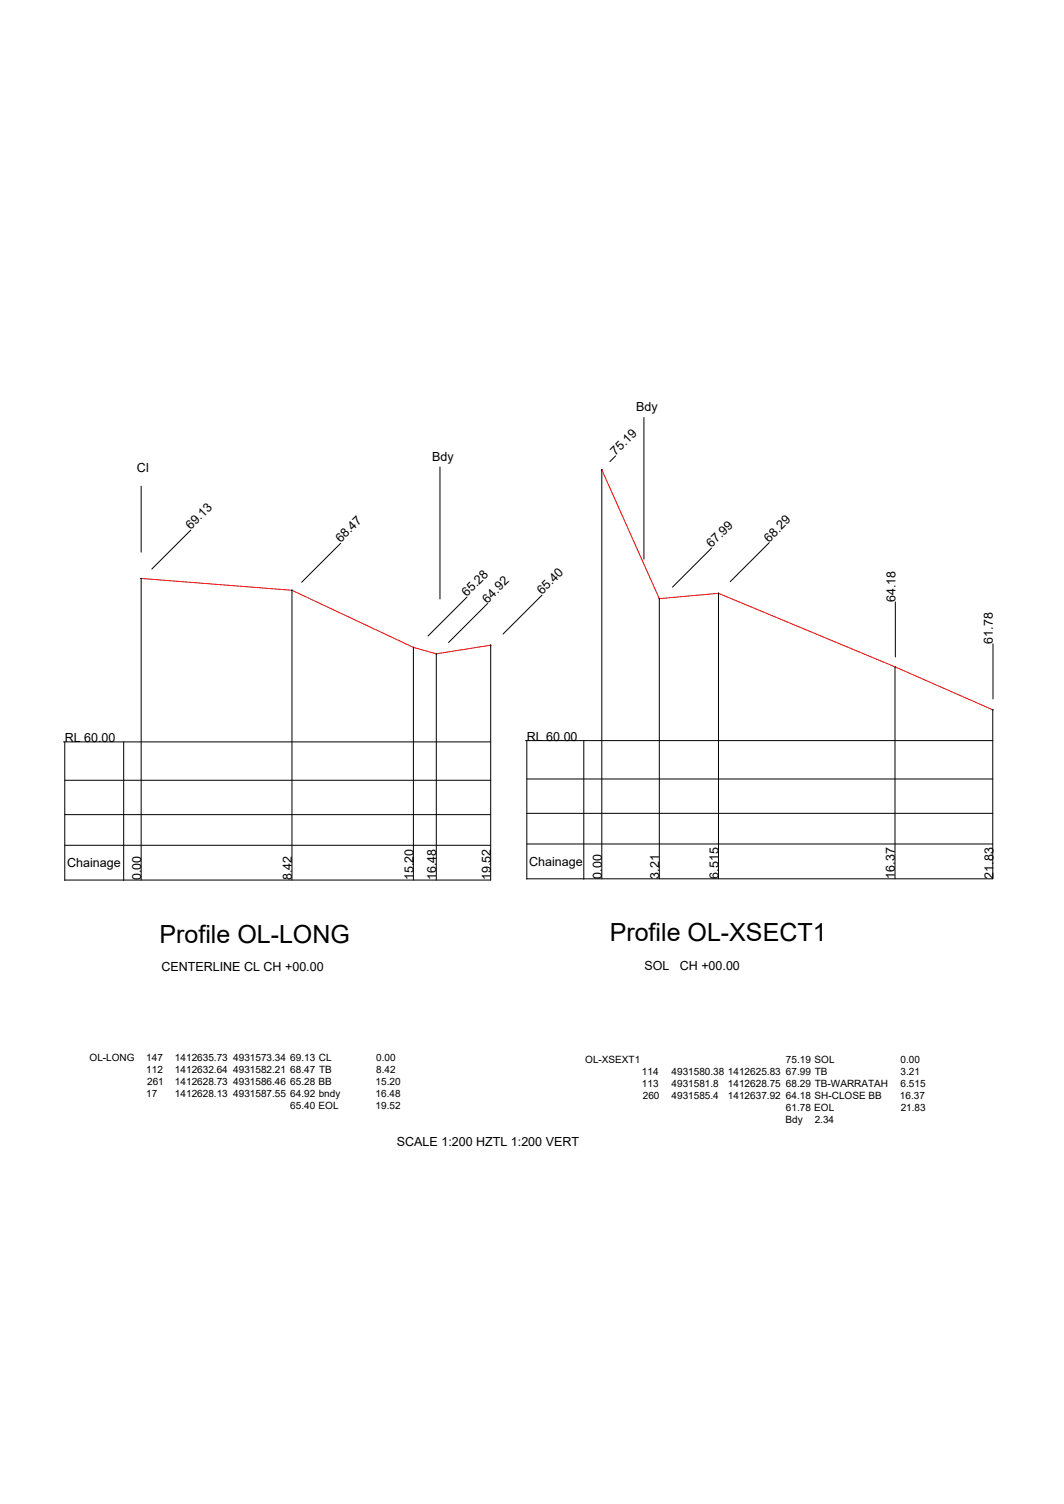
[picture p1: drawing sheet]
<svg xmlns="http://www.w3.org/2000/svg" width="297mm" height="420mm" viewBox="0 0 297 420" stroke-linecap="round" stroke-linejoin="round" font-family="sans-serif">
<!-- layer: 0 -->
<g fill="none" stroke="#000" stroke-width=".28">
<path d="M179.8 116.6v39.6M39.4 135.8v18.4M122.8 130.4v36.9M168 131.2v.1M168 131.2v114.3M171.9 127.4l-1.6 1.6M53.3 148.1l-10.9 10.9M95.1 151.8l-10.9 10.9M198.6 153.1l-10.9 10.9M214.8 151.6l-10.9 10.9M39.4 161.6h.1M39.4 161.6v84.3"/>
<path d="M81.5 164.9h.1M81.5 164.9v81M130.4 166.8l-10.9 10.9M136.1 168.6l-10.9 10.9M151.3 166.2l-10.9 10.9M184.1 167.2l-.1 .1M184.1 167.3v78.2M200.6 165.7v79.8M200.6 165.7v.1M250 168.2v15.4M277.2 179.9v15.4M115.4 180.8v.1"/>
<path d="M115.4 180.9v65M121.8 182.6v.1M121.8 182.7v63.2M136.9 180.2l.1 .1M137 180.2v65.7h-118.9M137 180.2l-.1 .1M249.9 186.3v59.2M249.9 186.3h-.1M277.1 198.3h.1M277.2 198.3v47.2h-130.1M277.2 198.3h-.1M17.7 207.3h119.3"/>
<path d="M18.1 218h118.9M18.1 207.3v38.7M34.5 207.3v38.7M146.7 206.9h130.5M147.1 217.6h130.1M147.1 206.9v38.7M163 206.9v38.7M18.1 236.1h118.9M18.1 227.6h118.9M147.1 235.8h130.1M147.1 227.2h130.1"/>
<circle cx="168" cy="131.2" r=".03"/>
<circle cx="39.4" cy="161.6" r=".03"/>
<circle cx="81.5" cy="164.9" r=".03"/>
<circle cx="184.1" cy="167.2" r=".03"/>
<circle cx="200.6" cy="165.7" r=".03"/>
<circle cx="115.4" cy="180.8" r=".03"/>
<circle cx="121.8" cy="182.6" r=".03"/>
<circle cx="137" cy="180.2" r=".03"/>
<circle cx="249.9" cy="186.3" r=".03"/>
<circle cx="277.1" cy="198.3" r=".03"/>
</g>
<path d="M168 131.2l16.1 36 16.5-1.5 49.3 20.6 27.3 12M39.4 161.6l42.1 3.3 33.9 16 6.4 1.8 15.2-2.5" fill="none" stroke="#f00" stroke-width=".28"/>
<g font-size="7">
<text x="44.5" y="263.3">Profile OL-LONG</text>
<text x="170.2" y="263">Profile OL-XSECT1</text>
</g>
<g font-size="3.5">
<text x="177.6" y="114.9">Bdy</text>
<text x="38.2" y="131.9">Cl</text>
<text x="120.6" y="128.7">Bdy</text>
<text x="171.9" y="127.4" transform="rotate(-45 171.9 127.4)">75.19</text>
<text x="53.3" y="148.1" transform="rotate(-45 53.3 148.1)">69.13</text>
<text x="95.1" y="151.8" transform="rotate(-45 95.1 151.8)">68.47</text>
<text x="198.6" y="153.1" transform="rotate(-45 198.6 153.1)">67.99</text>
<text x="214.8" y="151.6" transform="rotate(-45 214.8 151.6)">68.29</text>
<text x="130.4" y="166.8" transform="rotate(-45 130.4 166.8)">65.28</text>
<text x="151.3" y="166.2" transform="rotate(-45 151.3 166.2)">65.40</text>
<text x="136.1" y="168.6" transform="rotate(-45 136.1 168.6)">64.92</text>
<text x="250" y="168.2" transform="rotate(-90 250 168.2)">64.18</text>
<text x="277.2" y="179.9" transform="rotate(-90 277.2 179.9)">61.78</text>
<text x="18.1" y="207.3">RL 60.00</text>
<text x="147.1" y="206.9">RL 60.00</text>
<text x="18.7" y="242.2">Chainage</text>
<text x="39.4" y="245.9" transform="rotate(-90 39.4 245.9)">0.00</text>
<text x="81.5" y="245.9" transform="rotate(-90 81.5 245.9)">8.42</text>
<text x="115.4" y="245.9" transform="rotate(-90 115.4 245.9)">15.20</text>
<text x="121.8" y="245.9" transform="rotate(-90 121.8 245.9)">16.48</text>
<text x="137" y="245.9" transform="rotate(-90 137 245.9)">19.52</text>
<text x="147.7" y="241.8">Chainage</text>
<text x="168" y="245.5" transform="rotate(-90 168 245.5)">0.00</text>
<text x="184.1" y="245.5" transform="rotate(-90 184.1 245.5)">3.21</text>
<text x="200.6" y="245.5" transform="rotate(-90 200.6 245.5)">6.515</text>
<text x="249.9" y="245.5" transform="rotate(-90 249.9 245.5)">16.37</text>
<text x="277.4" y="245.5" transform="rotate(-90 277.4 245.5)">21.83</text>
<text x="45" y="271.2">CENTERLINE CL CH +00.00</text>
<text x="179.9" y="270.9">SOL</text>
<text x="189.8" y="270.9">CH +00.00</text>
<text x="110.8" y="320.3">SCALE 1:200 HZTL 1:200 VERT</text>
</g>
<g font-size="2.8">
<text x="25" y="296.5">OL-LONG</text>
<text x="40.8" y="296.5">147</text>
<text x="40.8" y="299.8">112</text>
<text x="48.8" y="296.5">1412635.73</text>
<text x="48.8" y="299.8">1412632.64</text>
<text x="65.1" y="296.5">4931573.34</text>
<text x="65.1" y="299.8">4931582.21</text>
<text x="81" y="296.5">69.13 CL</text>
<text x="81" y="299.8">68.47 TB</text>
<text x="105" y="296.5">0.00</text>
<text x="105" y="299.8">8.42</text>
<text x="163.4" y="297">OL-XSEXT1</text>
<text x="219.4" y="297">75.19 SOL</text>
<text x="251.4" y="297">0.00</text>
<text x="41.1" y="303.2">261</text>
<text x="48.8" y="303.2">1412628.73</text>
<text x="65.1" y="303.2">4931586.46</text>
<text x="81" y="303.2">65.28 BB</text>
<text x="104.8" y="303.2">15.20</text>
<text x="179.2" y="300.3">114</text>
<text x="179.2" y="303.6">113</text>
<text x="187.5" y="300.3">4931580.38</text>
<text x="187.5" y="303.6">4931581.8</text>
<text x="203.2" y="300.3">1412625.83</text>
<text x="203.2" y="303.6">1412628.75</text>
<text x="219.4" y="300.3">67.99 TB</text>
<text x="219.4" y="303.6">68.29 TB-WARRATAH</text>
<text x="251.4" y="300.3">3.21</text>
<text x="251.4" y="303.6">6.515</text>
<text x="40.8" y="306.5">17</text>
<text x="48.8" y="306.5">1412628.13</text>
<text x="65.1" y="306.5">4931587.55</text>
<text x="81" y="306.5">64.92 bndy</text>
<text x="81" y="309.9">65.40 EOL</text>
<text x="104.8" y="306.5">16.48</text>
<text x="104.8" y="309.9">19.52</text>
<text x="179.4" y="307">260</text>
<text x="187.5" y="307">4931585.4</text>
<text x="203.2" y="307">1412637.92</text>
<text x="219.4" y="307">64.18 SH-CLOSE BB</text>
<text x="219.4" y="310.4">61.78 EOL</text>
<text x="251.2" y="307">16.37</text>
<text x="251.4" y="310.4">21.83</text>
<text x="219.3" y="313.7">Bdy</text>
<text x="227.5" y="313.7">2.34</text>
</g>
</svg>
